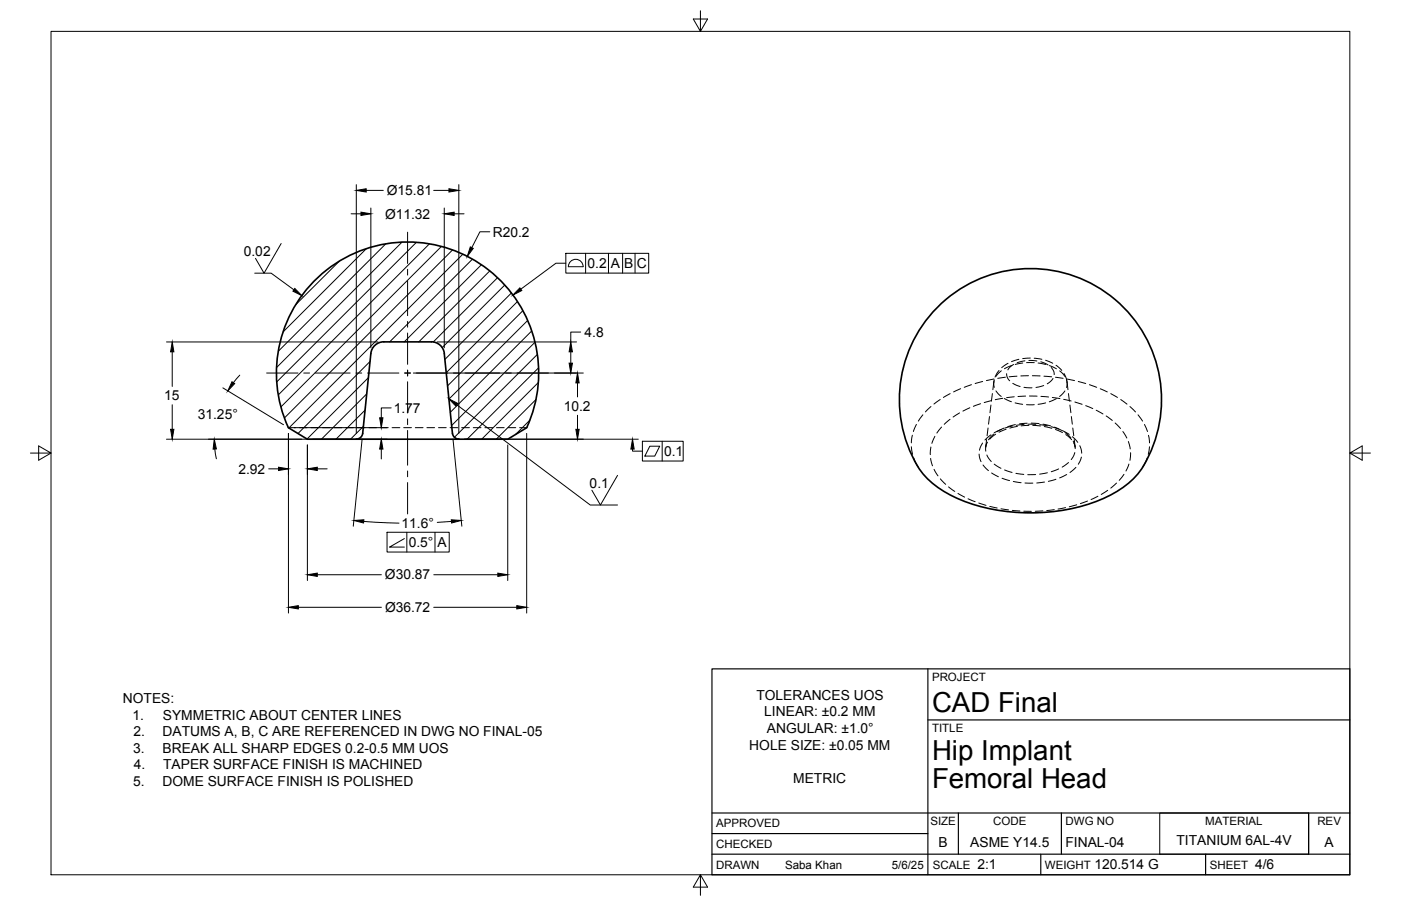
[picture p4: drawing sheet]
<svg xmlns="http://www.w3.org/2000/svg" width="432mm" height="279mm" viewBox="0 0 432 279" stroke-linecap="round" stroke-linejoin="round" font-family="sans-serif">
<!-- layer: Visible -->
<path d="M289.7 94a40.3 40.3 0 0 1 54.2-1.5 40.3 40.3 0 0 1 6.7 53.8 36.1 36.1 0 0 1-19.5 10.4 58.4 58.4 0 0 1-38.3-4.1 24.9 24.9 0 0 1-13.1-15.3 40.4 40.4 0 0 1 10-43.3zM132.9 105.4h-14.6a4 4 0 0 0-4 3.6l-2.5 24.6a2 2 0 0 1-2 1.8M133 105.4a4 4 0 0 1 3.9 3.6l2.6 24.6a2 2 0 0 0 1.9 1.8M88.9 131.9l5.8 3.5h15.1M88.9 131.9a40.4 40.4 0 0 1 36.7-57.3 40.4 40.4 0 0 1 36.7 57.3l-5.8 3.5h-15.1M109.8 135.4h31.6" fill="none" stroke="#000" stroke-width=".51"/>
<!-- layer: Hidden -->
<g fill="none" stroke="#000" stroke-width=".31">
<path d="M296.1 119.9l-2.2 1M299.4 118.6l-2.2 .8M302.9 117.6l-2.4 .7M306.3 116.9l-2.3 .5M306.4 117.4l-.4 2.8M307.9 114.3l-1.2 2M309.9 116.3l-2.4 .4M310.7 112l-2 1.4M313.4 116l-2.4 .2M314 110.8l-2.2 .7M317 115.9h-2.4M317.6 110.4l-2.4 .2"/>
<path d="M318.2 115.9h2.4M318.7 110.5l2.4 .3M321.8 116l2.3 .2M322.3 111.1l2.2 .9M325.3 116.3l2.4 .4M325.5 112.6l1.7 1.6M327.9 115.2l.8 1.9 .5 3.1M328.8 116.9l2.4 .5M332.3 117.6l2.3 .7M335.8 118.6l2.2 .8M339.1 119.9l2.2 1M88.9 131.9h2.2"/>
<path d="M92.3 131.9h2.3M95.8 131.9h2.4M99.4 131.9h2.4M103 131.9h2.4M106.6 131.9h2.3M110.1 131.9h2.4M113.7 131.9h2.4M117.3 131.9h2.4M120.8 131.9h2.4M124.4 131.9h2.4M128 131.9h2.4M131.6 131.9h2.3"/>
<path d="M135.1 131.9h2.4M138.7 131.9h2.4M142.3 131.9h2.4M145.9 131.9h2.4M149.4 131.9h2.4M153 131.9h2.4M156.6 131.9h2.4M160.1 131.9h2.2M280.9 137.8l.4 2.3M281.2 134.2l-.3 2.4M282.4 130.9l-.9 2.2M284.4 127.9l-1.4 2"/>
<path d="M286.9 137.9l-.2 2.3M286.9 125.4l-1.7 1.6M288.1 134.6l-.9 2.1M289.8 123.2l-2 1.4M290.2 131.7l-1.4 1.9M292.8 129.3l-1.8 1.6M292.8 121.4l-2 1.2M295.7 127.3l-1.9 1.3M298.9 125.8l-2.1 1M302.2 124.5l-2.2 .8M304.1 135.6l-.3 2.3 .5-1.5M304.5 132l-.3 2.4"/>
<path d="M305 128.5l-.3 2.3M305.4 124.9l-.3 2.4M305.6 123.5l-2.3 .6M305.9 121.4l-.3 2.3M306.9 133.9l-1.8 1.5M309.1 122.8l-2.4 .5M310.1 132.4l-2.2 .9M312.6 122.4l-2.4 .2M313.6 131.5l-2.4 .5M316.1 122.2l-2.3 .1M317.1 131.2l-2.4 .1M317.3 122.1l2.3 .1"/>
<path d="M318.3 131.2l2.4 .2M320.8 122.2l2.4 .2M321.9 131.5l2.3 .6M324.3 122.6l2.4 .3M325.3 132.4l2.2 1M327.8 123.1l2.3 .6M328.5 134l1.8 1.6M329.3 121.4l.3 2.3M329.8 124.9l.3 2.4M330.2 128.5l.3 2.3M330.6 132l.3 2.4M331.1 135.6l.3 2.3-.5-1.3"/>
<path d="M331.3 124l2.2 .7M334.6 125.1l2.2 .9M337.9 126.5l2 1.2M340.9 128.3l1.9 1.4M342.3 121.4l2.1 1.2M343.7 130.5l1.7 1.6M345.4 123.2l1.9 1.4M346.1 133.1l1.2 2M347.8 136.2l.5 2.3M348.3 125.4l1.7 1.6M348.4 139.6l-.1 2.4M350.8 127.9l1.3 2"/>
<path d="M352.7 130.9l1 2.2M354 134.2l.3 2.4M354.3 137.8l-.4 2.3M281.6 141.2l1.2 2.6M286.8 141.4l.6 2.3M287.9 144.7l1.2 2M289.8 147.7l1.7 1.7M292.4 150.2l1.9 1.4M295.3 152.2l2 1.1M298.4 153.8l2.1 .9M301.7 155.1l2.2 .8M305.1 156.2l2.2 .5"/>
<path d="M308.5 156.9l2.3 .3M312 157.4l2.3 .2M315.5 157.6l2.4 .1M321.4 157.5l-2.3 .2M324.9 157.2l-2.3 .3M328.4 156.5l-2.3 .5M331.9 155.7l-2.3 .6M335.2 154.5l-2.2 .8M338.4 153l-2.1 1.1M341.4 151.2l-2 1.3M344.1 149l-1.8 1.5M346.4 146.3l-1.4 1.8"/>
<path d="M347.9 143.1l-.9 2.2M353.5 141.3l-1.2 2.5"/>
</g>
<!-- layer: Hidden Narrow -->
<g fill="none" stroke="#000" stroke-width=".31">
<path d="M306.5 117.1l-.2 1.2 .2 1.2M308.6 114.4l-1.6 1.7M310.3 115.2l.1 1.1 .8 1.1M311.7 112.7l-2.1 1M312.1 118.2l2.3 1M312.4 112.4l-1.2 .9-.6 .8M315.2 112l-2.3 .4M315.6 119.4l2.5 .2M315.9 111.3l-2.4 .6M316.4 111.8h2.4M317.1 111.2l2.5 .1M320 112l2.3 .4"/>
<path d="M320.8 111.6l2.2 1M321.7 118.9l-2.4 .6M323.4 112.8l2.2 .9M324 113.3l.8 1.4 .1 .8M324.5 116.7l-.8 1-.9 .7M326.6 114.4l1.6 1.7M328.7 117.2l.2 .9-.2 1.4M302.8 136.6l-.9 2.3M304.1 136.7l-.3 1.3v1.1M305.4 134.1l-1.8 1.6M306.3 133.9l-1.6 1.7M307 120.5l1.6 1.8"/>
<path d="M308.6 132.4l-2.2 1.1M309.5 132l-2.2 1.1M309.6 122.9l2.1 1M312 131.4l-2.3 .6M312.9 124.2l2.3 .5M312.9 131l-2.3 .6M315.6 130.9l-2.4 .3M316.4 124.8h2.4M316.6 130.5l-2.4 .2M316.8 130.8l2.5 .1M317.8 130.5l2.5 .1M320.4 131l2.4 .3"/>
<path d="M321.5 130.8l2.3 .6M322.3 124.2l-2.4 .5M324 131.6l2.3 .7M325 131.7l2.2 1M325.6 122.9l-2.2 1M327.4 132.8l2.1 1.2M328.2 120.6l-1.6 1.7M328.3 133.4l1.8 1.6M330.5 134.7l1.7 1.7M330.8 136l.5 1.3 .1 1.1M331.3 139.6l-1.1 2.1M332.8 137.5l.6 2.3"/>
<path d="M301.8 140l.6 2.4M303 143.4l1.7 1.7M304.2 140.3l1.3 2M305.6 145.9l2.1 1.1M306.4 143.1l2.1 1.3M308.8 147.5l2.3 .7M309.6 144.9l2.3 .8M312.3 148.5l2.4 .4M313.1 146l2.4 .3M315.9 148.9l2.4 .1M319.2 146.3l-2.4 .1M321.9 148.7l-2.4 .2"/>
<path d="M322.8 145.8l-2.4 .4M325.4 147.8l-2.3 .6M326.3 144.6l-2.3 .9M328.8 146.3l-2.2 1.1M329.3 142.6l-1.9 1.5M331.6 144.1l-1.8 1.6M333.3 141l-1 2.2"/>
</g>
<!-- layer: Border -->
<path d="M15.7 9.7h400.3v260.1h-400.3zM215.9 3.3v6.4l-2.2-3.8h4.4l-2.2 3.8M9.4 139.7h6.3l-3.8-2.2v4.4l3.8-2.2M416 139.7l3.8 2.2v-4.4l-3.8 2.2h6.4M215.9 269.8l2.2 3.8h-4.4l2.2-3.8v6.3" fill="none" stroke="#000" stroke-width=".31"/>
<!-- layer: Titleblock -->
<path d="M219.4 206.3h196.6v63.5h-196.6zM286 206.3v63.5M286 222h130M219.4 257.1h66.6M219.4 250.7h196.6M295.4 250.7v12.7M327.1 250.7v12.7M403.3 250.7v12.7M219.4 263.4h196.6M320.8 263.4v6.4M371.6 263.4v6.4" fill="none" stroke="#000" stroke-width=".36"/>
<!-- layer: Hatching -->
<g fill="none" stroke="#000" stroke-width=".31">
<path d="M112.9 76.7l-25.6 25.6M118.9 75.2l-33.1 33.1M123.9 74.7l-38.6 38.6M128.3 74.7l-43 43.1M132.4 75.2l-46.6 46.6M136 76l-49.4 49.5M139.5 77.1l-51.8 51.8M142.6 78.4l-53.6 53.6M145.6 79.9l-25.5 25.6M104.5 80.6l-13.4 13.4M148.4 81.7l-23.8 23.8M150.9 83.6l-21.8 21.9"/>
<path d="M153.3 85.7l-19.8 19.8M155.6 87.9l-19.3 19.3M157.6 90.4l-20.5 20.4M159.5 93l-22 21.9M161.1 95.8l-23.2 23.2M162.6 98.8l-24.2 24.3M113.5 116.5l-18.9 18.9M114 111.5l-22.2 22.2M163.9 102.1l-25.1 25.1M164.9 105.5l-25.7 25.7M165.6 109.3l-25.6 25.6M165.9 118l-17.4 17.4"/>
<path d="M166 113.4l-22 22M112 131.5l-4 3.9M112.5 126.5l-9 8.9M113 121.5l-13.9 13.9M163.3 129.6l-4.4 4.4M165.2 123.2l-12.2 12.2"/>
</g>
<!-- layer: FD_Dimensions -->
<g fill="none" stroke="#000" stroke-width=".31">
<path d="M109.8 56.9v76.8M112.9 58.7h5.2M133.7 58.7h4.7M141.4 56.9v76.8M108.2 65.9h3.1M114.3 64.2v43.1M136.9 64.2v43.1M140 65.9h3M151 71.5h-3.1l-2.5 4.9M51.3 105.5h65.2M53.1 108.5v10.7M68.7 119.6l18.7 11.4"/>
<path d="M73.9 115.7l-2 2.3M127.4 115h52.4M134.7 105.5h43M175.9 108.5v3.5M178 118.1v4.3M179 102.4h-3.1v3.1M51.3 135.4h68M53.1 124.8v7.6M66.2 138.5l.5 3M88.9 133.7v55.4M90.7 131.9h28.6M94.7 137.2v41.8"/>
<path d="M111.6 135.4l-2.7 26.9M117.5 138.5v3M120.6 125.8h-3.1v3M139.6 135.4l2.7 26.9M143.2 135.4h36.6M156.5 137.2v41.8M162.3 133.7v55.4M178 128.1v4.3M82.8 144.6h3.1M97.8 144.6h3M97.8 177.2h19.7M112.1 160.8l10.9 .5"/>
<path d="M133.7 177.2h19.7M139.1 160.8l-4.3 .3M91.9 187.3h25.7M133.7 187.3h25.6"/>
</g>
<g fill="#000" stroke="#000" stroke-width=".31">
<path d="M109.8 58.7l3.1-.5v1zM138.4 58.2l3 .5-3 .5zM111.3 65.4l3 .5-3 .5zM136.9 65.9l3.1-.5v1zM144.9 76.1l1 .5-1.9 2.5zM53.1 105.5l.5 3h-1zM71.5 117.7l.8 .6-2.1 2.2zM175.4 112h1l-.5 3zM175.9 105.5l.5 3h-1zM178 115l.5 3.1h-1zM52.6 132.4h1l-.5 3zM66 135.4l.7 3.1h-1z"/>
<path d="M117.5 135.4l.5 3.1h-1zM117 128.8h1l-.5 3.1zM177.5 132.4h1l-.5 3zM85.9 144.1l3 .5-3 .5zM94.7 144.6l3.1-.5v1zM94.7 177.2l3.1-.5v1.1zM109.1 160.5l3-.2v1zM139.1 160.3l3.1 .2-3 .8zM153.4 176.7l3.1 .5-3.1 .6zM88.9 187.3l3-.5v1zM159.3 186.8l3 .5-3 .5z"/>
</g>
<g fill="none" stroke="#000" stroke-width=".31">
<path d="M86.7 75.1l-5.3 9.1-2.7-4.5M174.4 78.1h25.5v6.1h-25.5zM180.5 78.1v6.1M187.5 78.1v6.1M191.9 78.1v6.1M195.7 78.1v6.1M78.5 84.2h5.1l7 5.2M174.4 81.2h-3.1l-10.8 8M175.2 82.3h4.5M175.2 82.2a2.28 2.28 0 0 1 2.3-2.2 2.28 2.28 0 0 1 2.2 2.2M140.8 124.8l41.1 30.9h8.4M143.2 135.4h53.5"/>
<path d="M194.9 138.5v.6h3.1M198 136.1h12.6v6.1h-12.6zM200.3 137.6h3l-1.5 3.1h-3zM204.1 136.1v6.1M190.3 146.6l-5.2 9.1-2.7-4.5M119.3 164.1h19.2v6.1h-19.2zM124.6 166.1l-4.5 2.6h4.5M125.4 164.1v6.1M134.1 164.1v6.1"/>
</g>
<path d="M90.9 89l2.1 2.2-2.7-1.4zM160.2 88.8l.6 .8-2.7 1.4zM138.3 123l2.8 1.4-.6 .8zM194.9 135.4l.6 3.1h-1.1z" fill="#000" stroke="#000" stroke-width=".31"/>
<!-- layer: Smart Centers -->
<g fill="none" stroke="#000" stroke-width=".31">
<path d="M125.6 71.6v9.7M125.6 83.1v1.7M125.6 86.6v10.7M125.6 99.1v1.8M82.2 115h9.6M93.6 115h1.8M97.2 115h10.7M109.7 115h1.8M113.3 115h9.6M124.7 115h1.8M125.6 102.7v9.7M125.6 114.2v1.7"/>
<path d="M125.6 117.7v9.7M128.3 115h9.7M139.7 115h1.8M143.3 115h10.7M155.8 115h1.8M159.4 115h9.7M125.6 129.2v1.8M125.6 132.7v10.8M125.6 145.2v1.8M125.6 148.8v9.7"/>
</g>
<!-- layer: Custom Tables -->
<path d="M357.4 250.7h45.9v12.7h-45.9z" fill="none" stroke="#000" stroke-width=".31"/>
<g font-size="8.5">
<text x="287.3" y="219.5">CAD Final</text>
<text x="287.3" y="234.5">Hip Implant</text>
<text x="287.3" y="243.1">Femoral Head</text>
</g>
<g font-size="4.3">
<text x="119.2" y="60.2">Ø15.81</text>
<text x="118.7" y="67.4">Ø11.32</text>
<text x="151.9" y="73">R20.2</text>
<text x="75.1" y="79">0.02</text>
<text x="181.1" y="82.7">0.2</text>
<text x="188.3" y="82.7">A</text>
<text x="192.3" y="82.7">B</text>
<text x="196.3" y="82.7">C</text>
<text x="180.2" y="103.9">4.8</text>
<text x="50.6" y="123.5">15</text>
<text x="61" y="129.2">31.25°</text>
<text x="121.4" y="127.3">1.77</text>
<text x="173.7" y="126.7">10.2</text>
<text x="204.7" y="140.6">0.1</text>
<text x="73.5" y="146.1">2.92</text>
<text x="181.7" y="150.5">0.1</text>
<text x="123.8" y="162.8">11.6°</text>
<text x="126" y="168.7">0.5°</text>
<text x="134.8" y="168.7">A</text>
<text x="118.6" y="178.7">Ø30.87</text>
<text x="118.7" y="188.7">Ø36.72</text>
<text x="233.1" y="215.8">TOLERANCES UOS</text>
<text x="37.9" y="216.8">NOTES:</text>
<text x="40.8" y="221.9">1.</text>
<text x="50.2" y="221.9">SYMMETRIC ABOUT CENTER LINES</text>
<text x="235.6" y="220.9">LINEAR: ±0.2 MM</text>
<text x="41.1" y="227">2.</text>
<text x="50.1" y="227">DATUMS A, B, C ARE REFERENCED IN DWG NO FINAL-05</text>
<text x="236.4" y="226">ANGULAR: ±1.0°</text>
<text x="41.1" y="232.2">3.</text>
<text x="50.1" y="232.2">BREAK ALL SHARP EDGES 0.2-0.5 MM UOS</text>
<text x="230.9" y="231.2">HOLE SIZE: ±0.05 MM</text>
<text x="41.2" y="237.3">4.</text>
<text x="50.3" y="237.3">TAPER SURFACE FINISH IS MACHINED</text>
<text x="41.1" y="242.4">5.</text>
<text x="50.1" y="242.4">DOME SURFACE FINISH IS POLISHED</text>
<text x="244.5" y="241.4">METRIC</text>
<text x="289.3" y="261.2">B</text>
<text x="299.1" y="261.2">ASME Y14.5</text>
<text x="328.4" y="261.2">FINAL-04</text>
<text x="362.6" y="260.6">TITANIUM 6AL-4V</text>
<text x="408.2" y="261.2">A</text>
<text x="301.2" y="268.1">2:1</text>
<text x="337.3" y="268.1">120.514 G</text>
<text x="386.8" y="268.1">4/6</text>
</g>
<g font-size="3.5">
<text x="287.3" y="210.1">PROJECT</text>
<text x="287.3" y="225.8">TITLE</text>
<text x="220.7" y="255.2">APPROVED</text>
<text x="286.7" y="254.5">SIZE</text>
<text x="306.1" y="254.5">CODE</text>
<text x="328.4" y="254.5">DWG NO</text>
<text x="371.4" y="254.5">MATERIAL</text>
<text x="406" y="254.5">REV</text>
<text x="220.7" y="261.5">CHECKED</text>
<text x="220.7" y="267.9">DRAWN</text>
<text x="242" y="267.9">Saba Khan</text>
<text x="274.8" y="267.9">5/6/25</text>
<text x="287.5" y="267.9">SCALE</text>
<text x="322.1" y="267.9">WEIGHT</text>
<text x="372.9" y="267.9">SHEET</text>
</g>
</svg>
